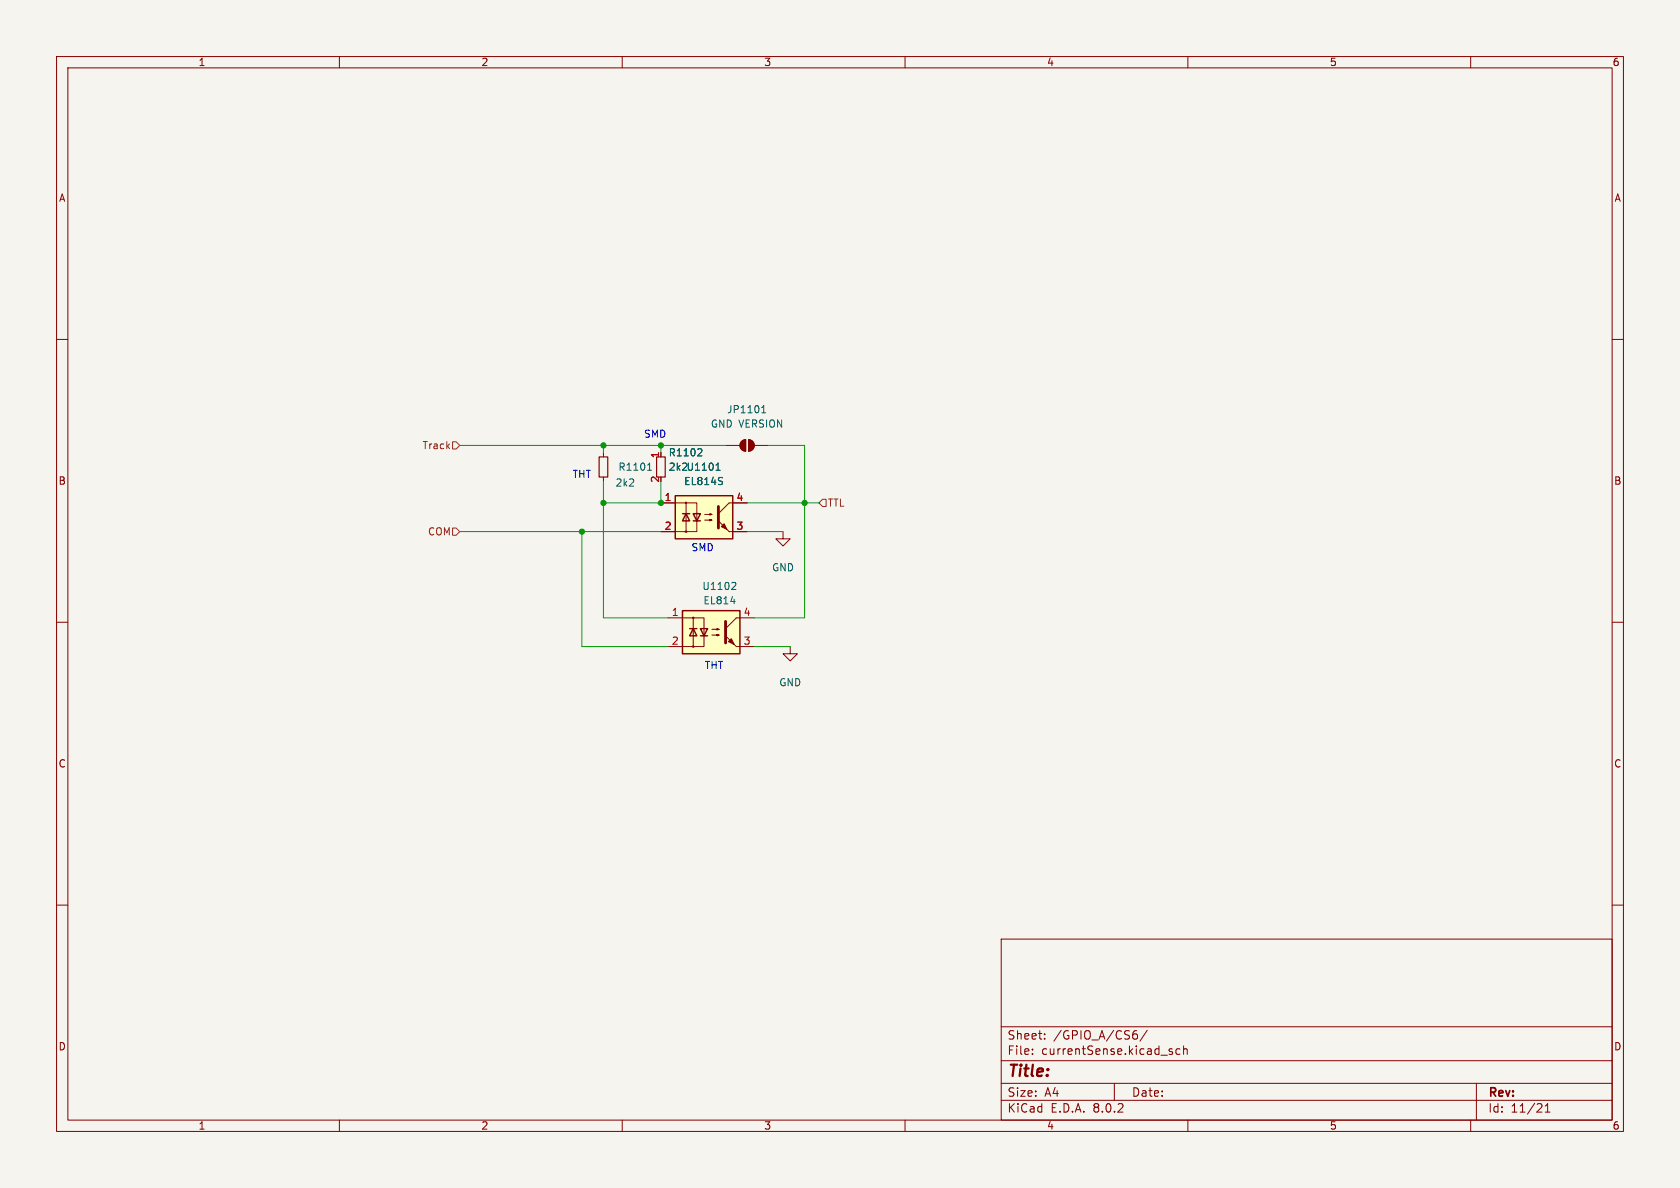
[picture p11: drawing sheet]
<svg xmlns="http://www.w3.org/2000/svg" width="297mm" height="210mm" viewBox="0 0 297 210" stroke-linecap="round" stroke-linejoin="round" font-family="sans-serif">
<path d="M0 0h297v210h-297z" fill="#f5f4ef" stroke="#f5f4ef" stroke-width=".18"/>
<g fill="none" stroke="#840000" stroke-width=".18">
<path d="M10 10h277v190h-277zM12 12h273v186h-273zM60 10v2M110 10v2M160 10v2M210 10v2M260 10v2M10 60h2M285 60h2M10 110h2M285 110h2M10 160h2"/>
<path d="M285 160h2M177 166h108v32h-108zM60 198v2M110 198v2M160 198v2M177 194.5h108M177 191.5h108M177 187.5h108M177 181.5h108M182.5 186.3v.1M182.5 185.5v.1M184.7 183.6v.1"/>
<path d="M184.7 182.8v.1M197 191.5v3M200.5 182.8h.5l.1 .3-.1 .5-.5 .1M201 182.2l-.5 .1M202.8 182.1l-1.3 2M206.9 185.9l.3 .1 .1 .2-.2 .2h-.3M206.9 185.4l.3 .1M208.6 185.5l-.4-.1-.3 .3v.4l.1 .2h.6M209.2 185.5l.3-.1 .3 .1 .1 .9M209.2 184.9v1.5M210 198v2M260 198v2"/>
<path d="M261 191.5v6.5M273.2 196.6h.8M273.2 195.5l.4-.4v1.5"/>
</g>
<path d="M119.4 87.6h10.1v7.7h-10.1z" fill="#ffffc2"/>
<path d="M119.4 87.6h10.1v7.7h-10.1zM120.6 90.8h1.3M121.3 90.8l.6 1.3h-1.3zM122.6 90.8h1.2l-.6 1.3zM122.6 92.1h1.2" fill="none" stroke="#840000" stroke-width=".25"/>
<g fill="none" stroke="#840000" stroke-width=".18">
<path d="M106.7 80v.8M106.7 84.3v.8M116.8 88.9h6.4v5.1h-6.4M121.3 88.9v5.1M124.6 91.9h1.3l-.4 .2v-.3l.4 .1M124.6 90.9h1.3l-.4 .2v-.3l.4 .1M128.9 94h3.2M132.1 88.9h-3.2l-1.9 1.9M138.4 94v1.3h1.3l-1.3 1.2-1.2-1.2h1.2M139.7 114.3v1.3h1.3l-1.3 1.2-1.3-1.2h1.3"/>
<circle cx="121.3" cy="94" r=".13"/>
<circle cx="121.3" cy="88.9" r=".13"/>
</g>
<g fill="#840000" stroke="#840000" stroke-width=".18">
<path d="M127 92.1l1.9 1.9z"/>
<path d="M127.5 93.1l.5-.5 .5 1z"/>
</g>
<path d="M127 89.5v3.8" fill="none" stroke="#840000" stroke-width=".51"/>
<path d="M114.5 83.1h.7M114.6 82.2l.2-.3v1.2M126.6 83.1h.7M126.7 82.2l.2-.3v1.2M127.5 84.4l.2 .1M127.7 85.2v.3" fill="none" stroke="#006464" stroke-width=".18"/>
<path d="M105.9 80.8h1.5v3.5h-1.5z" fill="none" stroke="#840000" stroke-width=".2"/>
<path d="M120.6 108h10.2v7.6h-10.2z" fill="#ffffc2"/>
<path d="M120.6 108h10.2v7.6h-10.2zM121.9 111.1h1.3M122.6 111.1l.6 1.3h-1.3zM123.8 111.1h1.3l-.6 1.3zM123.8 112.4h1.3" fill="none" stroke="#840000" stroke-width=".25"/>
<g fill="none" stroke="#840000" stroke-width=".18">
<path d="M128.3 78.7h2.5M131.1 78l.7-.3v2.1a1.02 1.02 0 0 1-.9-.7 1.02 1.02 0 0 1 .2-1.1zM132.3 77.7a1.02 1.02 0 0 1 1 1 1.02 1.02 0 0 1-1 1.1zM133.3 78.7h2.6M116.8 88.9h2.6M116.8 94h2.6M129.5 88.9h2.6M129.5 94h2.6M118.1 109.2h6.4v5.1h-6.4M122.6 109.2v5.1M125.9 112.3h1.2l-.4 .1v-.3l.4 .2M125.9 111.3h1.2l-.4 .1v-.3l.4 .2"/>
<path d="M130.2 114.3h3.1M133.3 109.2h-3.1l-1.9 1.9"/>
<circle cx="122.6" cy="114.3" r=".13"/>
<circle cx="122.6" cy="109.2" r=".13"/>
</g>
<g fill="#840000" stroke="#840000" stroke-width=".18">
<path d="M128.3 112.4l1.9 1.9z"/>
<path d="M128.8 113.4l.5-.5 .5 1z"/>
<path d="M131.1 78l.7-.3v2.1a1.02 1.02 0 0 1-.9-.7 1.02 1.02 0 0 1 .2-1.1z"/>
<path d="M132.3 77.7a1.02 1.02 0 0 1 1 1 1.02 1.02 0 0 1-1 1.1z"/>
</g>
<path d="M128.3 109.9v3.8" fill="none" stroke="#840000" stroke-width=".51"/>
<path d="M123.8 79.3l.3 .3-.1 .3-.7 .7h.8M134.7 73h.7M134.7 72.1l.3-.4v1.3M126.6 83.1h.7M126.7 82.2l.2-.3v1.2M127.5 84.4l.2 .1M127.7 85.2v.3M129.2 106.3h.8M129.6 102.9l.4 .1 .1 .3-.8 .9h.8" fill="none" stroke="#006464" stroke-width=".18"/>
<path d="M116.1 80.8h1.5v3.5h-1.5z" fill="none" stroke="#840000" stroke-width=".2"/>
<path d="M80 78.1h.6l.7 .6-.7 .7h-.6zM80 93.3h.6l.7 .7-.7 .6h-.6zM145.4 88.3h.6v1.2h-.6l-.6-.6z" fill="none" stroke="#725600" stroke-width=".18"/>
<path d="M81.3 78.7h47M106.7 78.7v1.3M116.8 78.7v1.3M135.9 78.7h6.3v30.5h-8.9M81.3 94h35.5M102.9 94v20.3h15.2M106.7 85.1v24.1h11.4M116.8 85.1v3.8h-10.1M132.1 94h6.3M132.1 88.9h12.7M133.3 114.3h6.4" fill="none" stroke="#009600" stroke-width=".18"/>
<g fill="#009600" stroke="#009600" stroke-width=".18">
<circle cx="106.7" cy="88.9" r=".46"/>
<circle cx="102.9" cy="94" r=".46"/>
<circle cx="142.2" cy="88.9" r=".46"/>
<circle cx="116.8" cy="78.7" r=".46"/>
<circle cx="106.7" cy="78.7" r=".46"/>
<circle cx="116.8" cy="88.9" r=".46"/>
</g>
<text font-size="2.8" fill="#840000" x="178" y="190.9">Title:</text>
<g font-size="2.1" fill="#840000">
<text x="178" y="184">Sheet:</text>
<text x="186.2" y="184">/GPIO_A/CS6/</text>
<text x="178" y="186.7">File:</text>
<text x="184.1" y="186.7">currentSense.kicad_sch</text>
<text x="178" y="196.9">KiCad</text>
<text x="178" y="194.1">Size:</text>
<text x="184.7" y="194.1">A4</text>
<text x="185.7" y="196.9">E.D.A.</text>
<text x="193.3" y="196.9">8.0.2</text>
<text x="200" y="194.1">Date:</text>
<text x="263" y="194.3">Rev:</text>
<text x="263" y="196.9">Id:</text>
<text x="267.1" y="196.9">11/21</text>
</g>
<g font-size="1.8" fill="#840000">
<text x="35" y="11.9">1</text>
<text x="85" y="11.9">2</text>
<text x="135" y="11.9">3</text>
<text x="185" y="11.9">4</text>
<text x="235" y="11.9">5</text>
<text x="285" y="11.9">6</text>
<text x="10.3" y="35.9">A</text>
<text x="285.3" y="35.9">A</text>
<text x="10.3" y="85.9">B</text>
<text x="285.3" y="85.9">B</text>
<text x="10.3" y="135.9">C</text>
<text x="285.3" y="135.9">C</text>
<text x="10.3" y="185.9">D</text>
<text x="285.3" y="185.9">D</text>
<text x="35" y="199.9">1</text>
<text x="85" y="199.9">2</text>
<text x="135" y="199.9">3</text>
<text x="185" y="199.9">4</text>
<text x="235" y="199.9">5</text>
<text x="285" y="199.9">6</text>
</g>
<g font-size="1.8" fill="#0000c2">
<text x="113.8" y="77.6">SMD</text>
<text x="101.1" y="84.7">THT</text>
<text x="122.1" y="97.6">SMD</text>
<text x="124.5" y="118.5">THT</text>
</g>
<g font-size="1.8" fill="#006464">
<text x="125.6" y="75.8">GND VERSION</text>
<text x="128.4" y="73.3">JP1101</text>
<text x="109.2" y="83.4">R1101</text>
<text x="118.1" y="83.4">2k2 U1101</text>
<text x="118.1" y="80.9">R1102</text>
<text x="108.7" y="86.2">2k2</text>
<text x="120.9" y="86">EL814S</text>
<text x="136.4" y="101.2">GND</text>
<text x="124.1" y="104.5">U1102</text>
<text x="124.2" y="107">EL814</text>
<text x="137.7" y="121.5">GND</text>
</g>
<g font-size="1.8" fill="#725600">
<text x="74.6" y="79.6">Track</text>
<text x="146.2" y="89.8">TTL</text>
<text x="75.6" y="94.8">COM</text>
</g>
<g font-size="1.8" fill="#a90000">
<text x="116.6" y="81.1" transform="rotate(-90 116.6 81.1)">1</text>
<text x="116.6" y="85.4" transform="rotate(-90 116.6 85.4)">2</text>
<text x="117.4" y="88.6">1</text>
<text x="130.1" y="88.6">4</text>
<text x="117.4" y="93.7">2</text>
<text x="130.1" y="93.7">3</text>
<text x="118.7" y="109">1</text>
<text x="131.4" y="109">4</text>
<text x="118.7" y="114">2</text>
<text x="131.4" y="114">3</text>
</g>
</svg>
